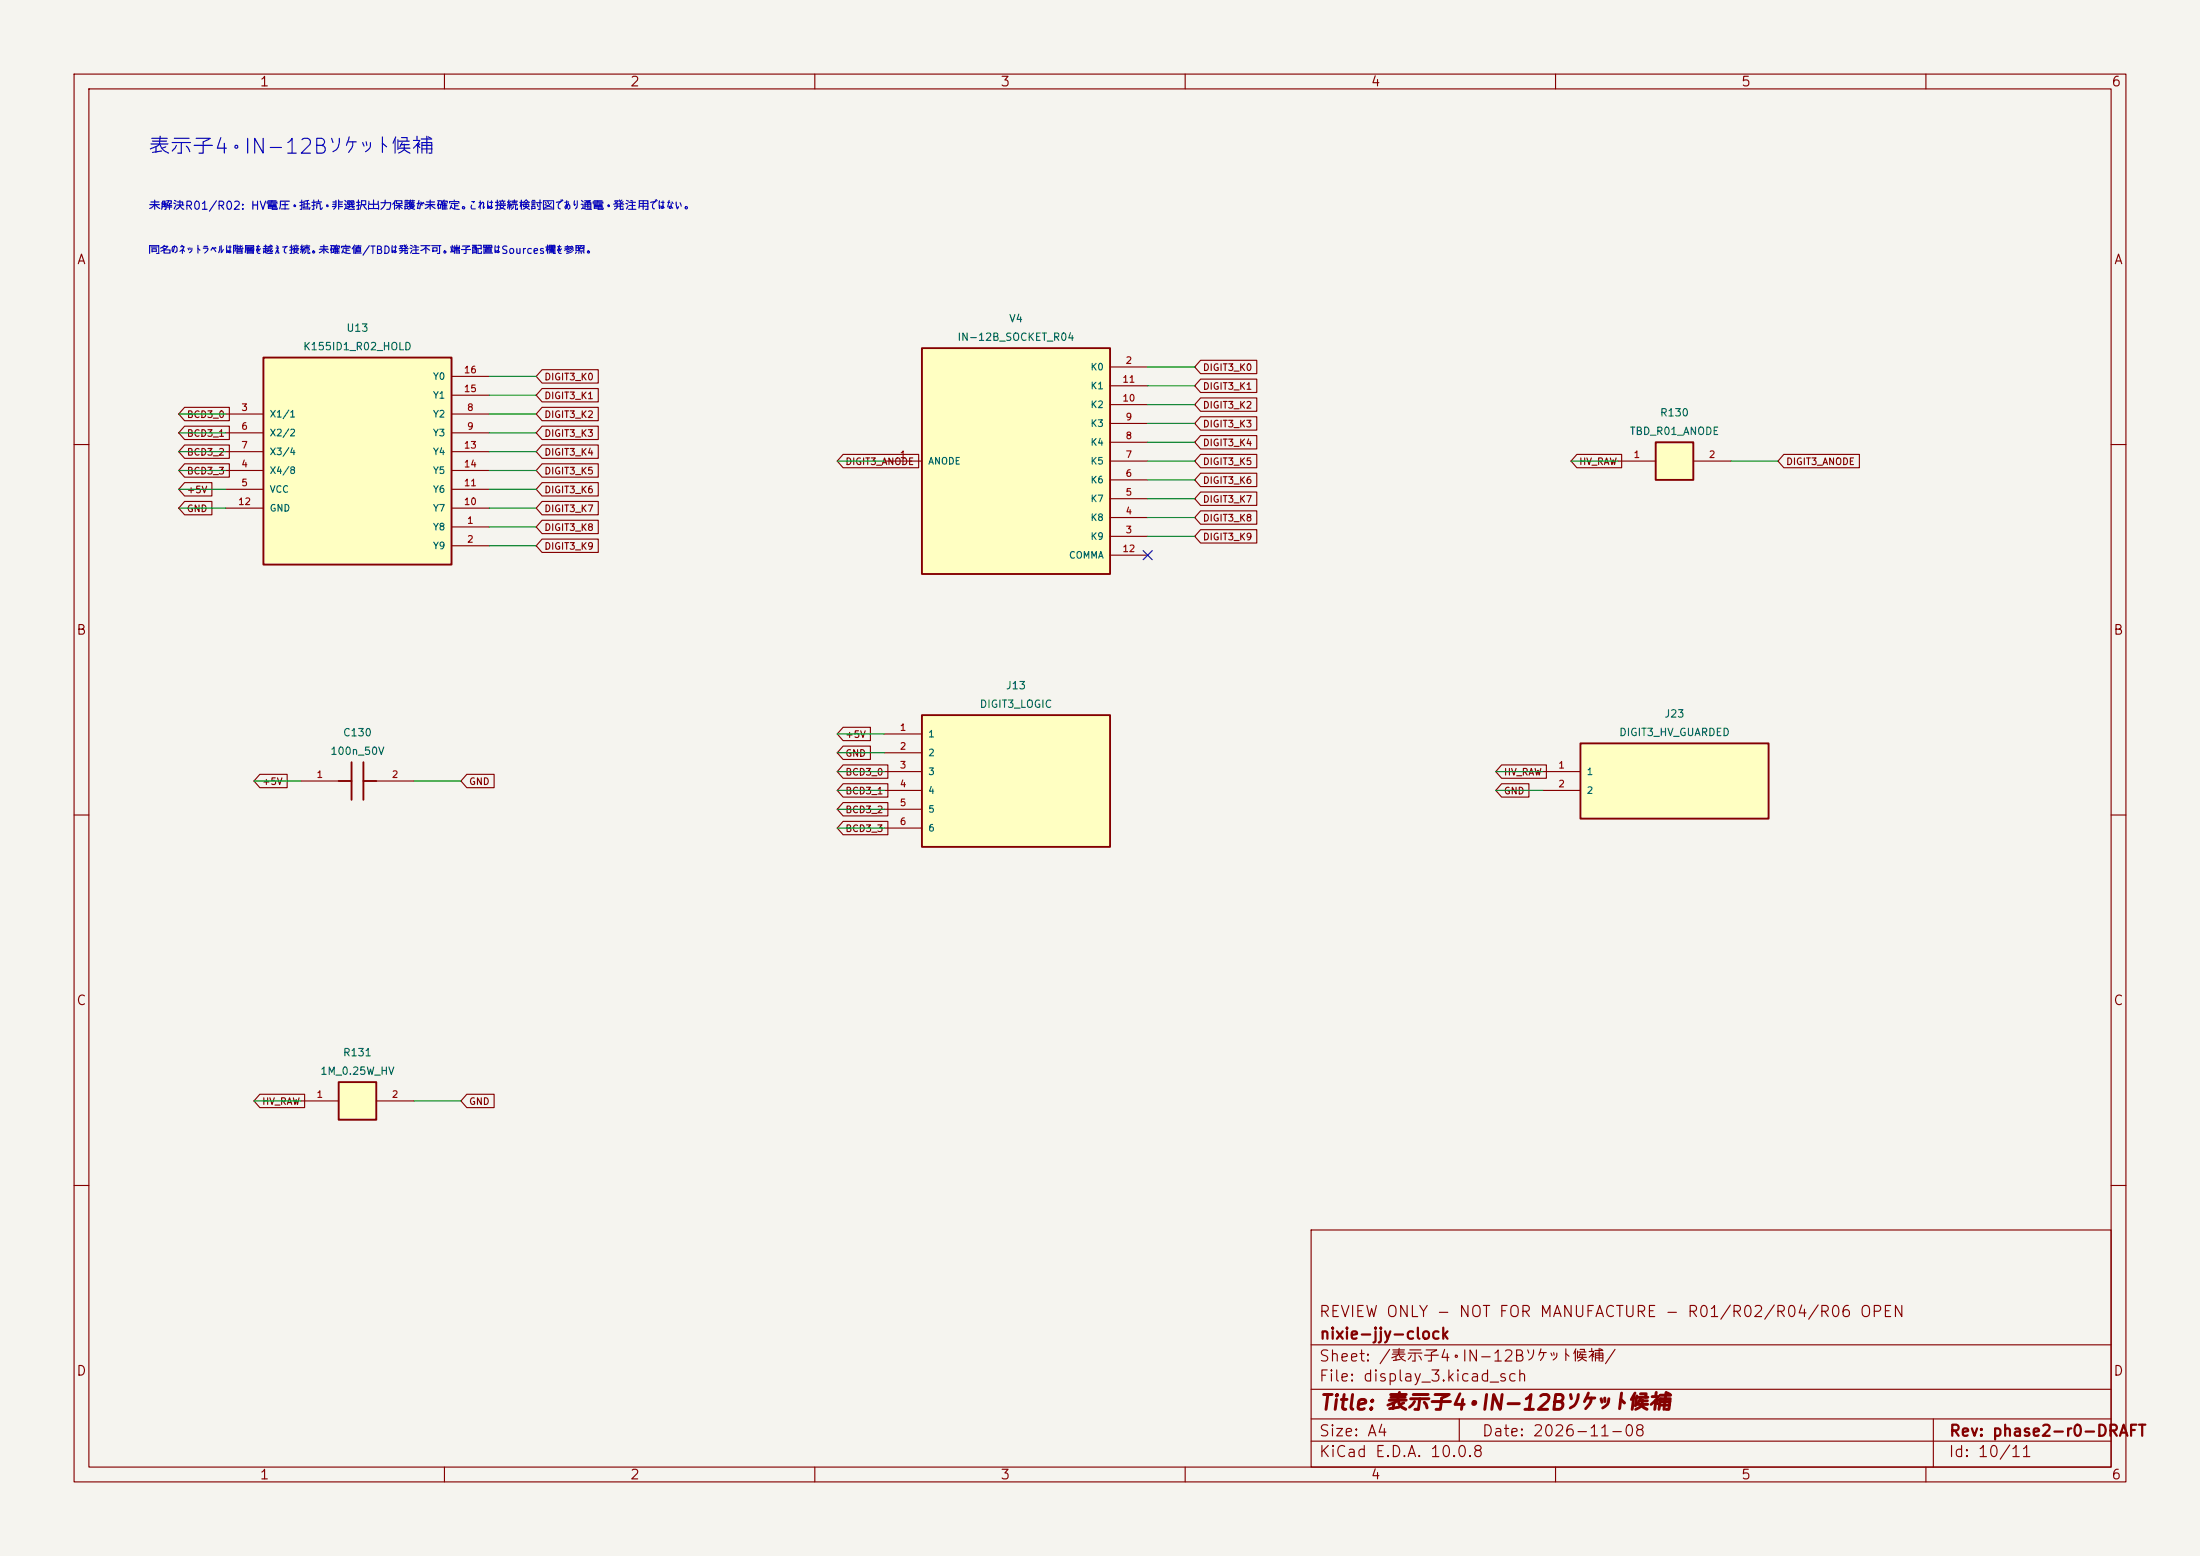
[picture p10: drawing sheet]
<svg xmlns="http://www.w3.org/2000/svg" width="297mm" height="210mm" viewBox="0 0 297 210" stroke-linecap="round" stroke-linejoin="round" font-family="sans-serif">
<path d="M0 0h297v210h-297z" fill="#f5f4ef" stroke="#f5f4ef" stroke-width=".14"/>
<g fill="none" stroke="#840000" stroke-width=".15">
<path d="M10 10h277v190h-277zM12 12h273v186h-273zM60 10v2M110 10v2M160 10v2M210 10v2M260 10v2M10 60h2M285 60h2M10 110h2M285 110h2M10 160h2"/>
<path d="M177 166h108v32h-108zM285 160h2M60 198v2M110 198v2M160 198v2M177 194.5h108M177 191.5h108M177 187.5h108M177 181.5h108M197 191.5v3M210 198v2M260 198v2"/>
<path d="M261 191.5v6.5"/>
</g>
<path d="M35.6 48.3h25.4v27.9h-25.4z" fill="#ffffc2"/>
<path d="M35.6 48.3h25.4v27.9h-25.4z" fill="none" stroke="#840000" stroke-width=".25"/>
<g fill="none" stroke="#840000" stroke-width=".15">
<path d="M30.5 55.9h5.1M30.5 58.4h5.1M61 55.9h5M61 58.4h5M61 53.3h5M61 50.8h5M30.5 63.5h5.1M30.5 66h5.1M30.5 61h5.1M30.5 68.6h5.1M61 71.1h5M61 73.7h5"/>
<path d="M61 63.5h5M61 66h5M61 61h5M61 68.6h5"/>
</g>
<path d="M223.5 59.7h5.1v5.1h-5.1z" fill="#ffffc2"/>
<path d="M223.5 59.7h5.1v5.1h-5.1z" fill="none" stroke="#840000" stroke-width=".25"/>
<path d="M218.4 62.2h5.1M228.6 62.2h5.1" fill="none" stroke="#840000" stroke-width=".15"/>
<path d="M45.7 146.1h5.1v5h-5.1z" fill="#ffffc2"/>
<path d="M45.7 146.1h5.1v5h-5.1z" fill="none" stroke="#840000" stroke-width=".25"/>
<path d="M40.6 148.6h5.1M50.8 148.6h5.1" fill="none" stroke="#840000" stroke-width=".15"/>
<path d="M213.4 100.3h25.4v10.2h-25.4z" fill="#ffffc2"/>
<path d="M45.7 105.4h1.8M47.5 102.9v5.1M49.1 105.4h1.7M49.1 102.9v5.1M213.4 100.3h25.4v10.2h-25.4z" fill="none" stroke="#840000" stroke-width=".25"/>
<path d="M40.6 105.4h5.1M50.8 105.4h5.1M208.3 104.1h5.1M208.3 106.7h5.1" fill="none" stroke="#840000" stroke-width=".15"/>
<path d="M124.5 47h25.4v30.5h-25.4z" fill="#ffffc2"/>
<path d="M124.5 47h25.4v30.5h-25.4z" fill="none" stroke="#840000" stroke-width=".25"/>
<path d="M149.9 49.5h5M149.9 59.7h5M149.9 57.2h5M149.9 54.6h5M149.9 52.1h5M119.4 62.2h5.1M149.9 62.2h5M149.9 72.4h5M149.9 69.9h5M149.9 67.3h5M149.9 64.8h5M149.9 74.9h5" fill="none" stroke="#840000" stroke-width=".15"/>
<path d="M124.5 96.5h25.4v17.8h-25.4z" fill="#ffffc2"/>
<path d="M124.5 96.5h25.4v17.8h-25.4z" fill="none" stroke="#840000" stroke-width=".25"/>
<g fill="none" stroke="#840000" stroke-width=".15">
<path d="M24.9 55h6.1v1.8h-6.1l-.8-.9zM24.9 57.5h6.1v1.8h-6.1l-.8-.9zM73.2 49.9h7.6v1.8h-7.6l-.8-.9zM73.2 52.4h7.6v1.8h-7.6l-.8-.9zM73.2 55h7.6v1.8h-7.6l-.8-.9zM73.2 57.5h7.6v1.8h-7.6l-.8-.9zM162.1 58.8h7.6v1.8h-7.6l-.8-.9zM162.1 56.2h7.6v1.9h-7.6l-.8-.9zM162.1 53.7h7.6v1.8h-7.6l-.8-.9zM162.1 51.2h7.6v1.8h-7.6l-.8-.9zM162.1 48.6h7.6v1.8h-7.6l-.8-.9zM24.9 60.1h6.1v1.8h-6.1l-.8-.9z"/>
<path d="M24.9 62.6h6.1v1.8h-6.1l-.8-.9zM24.9 67.7h3.7v1.8h-3.7l-.8-.9zM24.9 65.1h3.7v1.8h-3.7l-.8-.9zM73.2 60.1h7.6v1.8h-7.6l-.8-.9zM73.2 62.6h7.6v1.8h-7.6l-.8-.9zM73.2 65.1h7.6v1.8h-7.6l-.8-.9zM73.2 67.7h7.6v1.8h-7.6l-.8-.9zM73.2 70.2h7.6v1.8h-7.6l-.8-.9zM73.2 72.8h7.6v1.8h-7.6l-.8-.9zM113.8 61.3h10.2v1.8h-10.2l-.8-.9zM162.1 71.5h7.6v1.8h-7.6l-.8-.9zM162.1 68.9h7.6v1.9h-7.6l-.8-.9z"/>
<path d="M162.1 66.4h7.6v1.8h-7.6l-.8-.9zM162.1 63.9h7.6v1.8h-7.6l-.8-.9zM162.1 61.3h7.6v1.8h-7.6l-.8-.9zM212.9 61.3h6v1.8h-6l-.8-.9zM240.8 61.3h10.2v1.8h-10.2l-.8-.9zM113.8 98.2h3.7v1.8h-3.7l-.8-.9zM119.4 99.1h5.1M35.1 104.5h3.7v1.8h-3.7l-.8-.9zM63 104.5h3.7v1.8h-3.7l-.8-.9zM113.8 103.2h6.1v1.8h-6.1l-.8-.9zM113.8 108.3h6.1v1.8h-6.1l-.8-.9zM113.8 100.7h3.7v1.8h-3.7l-.8-.9z"/>
<path d="M113.8 110.9h6.1v1.8h-6.1l-.8-.9zM113.8 105.8h6.1v1.8h-6.1l-.8-.9zM119.4 101.6h5.1M119.4 104.1h5.1M119.4 106.7h5.1M119.4 109.2h5.1M119.4 111.8h5.1M202.7 105.8h3.7v1.8h-3.7l-.8-.9zM202.7 103.2h6.1v1.8h-6.1l-.8-.9zM35.1 147.7h6v1.8h-6l-.8-.9zM63 147.7h3.7v1.8h-3.7l-.8-.9z"/>
</g>
<g fill="none" stroke="#009600" stroke-width=".15">
<path d="M24.1 55.9h6.4M24.1 58.4h6.4M66 55.9h6.4M66 58.4h6.4M66 53.3h6.4M66 50.8h6.4M154.9 49.5h6.4M154.9 52.1h6.4M154.9 54.6h6.4M154.9 57.2h6.4M154.9 59.7h6.4M24.1 68.6h6.4"/>
<path d="M24.1 66h6.4M24.1 63.5h6.4M24.1 61h6.4M66 73.7h6.4M66 71.1h6.4M66 68.6h6.4M66 66h6.4M66 63.5h6.4M66 61h6.4M113 62.2h6.4M154.9 62.2h6.4M154.9 64.8h6.4"/>
<path d="M154.9 67.3h6.4M154.9 69.9h6.4M154.9 72.4h6.4M212.1 62.2h6.3M233.7 62.2h6.3M113 99.1h6.4M34.3 105.4h6.3M55.9 105.4h6.3M113 101.6h6.4M113 106.7h6.4M113 111.8h6.4M113 109.2h6.4"/>
<path d="M113 104.1h6.4M201.9 106.7h6.4M201.9 104.1h6.4M34.3 148.6h6.3M55.9 148.6h6.3"/>
</g>
<path d="M154.3 74.3l1.2 1.2M155.5 74.3l-1.2 1.2" fill="none" stroke="#000084" stroke-width=".15"/>
<text font-size="2" fill="#0000c2" x="19.9" y="21.3">表示子4・IN-12Bソケット候補</text>
<text font-size="2" fill="#840000" x="178" y="190.8">Title: 表示子4・IN-12Bソケット候補</text>
<g font-size="1.5" fill="#840000">
<text x="178" y="178.1">REVIEW ONLY - NOT FOR MANUFACTURE - R01/R02/R04/R06 OPEN</text>
<text x="178" y="184.1">Sheet: /表示子4・IN-12Bソケット候補/</text>
<text x="178" y="181.1">nixie-jjy-clock</text>
<text x="178" y="186.8">File: display_3.kicad_sch</text>
<text x="178" y="197">KiCad E.D.A. 10.0.8</text>
<text x="178" y="194.2">Size: A4</text>
<text x="200" y="194.2">Date: 2026-11-08</text>
<text x="263" y="197">Id: 10/11</text>
<text x="263" y="194.2">Rev: phase2-r0-DRAFT</text>
</g>
<g font-size="1.3" fill="#840000">
<text x="35" y="12">1</text>
<text x="85" y="12">2</text>
<text x="135" y="12">3</text>
<text x="185" y="12">4</text>
<text x="235" y="12">5</text>
<text x="285" y="12">6</text>
<text x="10.3" y="36">A</text>
<text x="285.3" y="36">A</text>
<text x="10.2" y="86">B</text>
<text x="285.2" y="86">B</text>
<text x="10.2" y="136">C</text>
<text x="285.2" y="136">C</text>
<text x="10.2" y="186">D</text>
<text x="285.2" y="186">D</text>
<text x="35" y="200">1</text>
<text x="85" y="200">2</text>
<text x="135" y="200">3</text>
<text x="185" y="200">4</text>
<text x="235" y="200">5</text>
<text x="285" y="200">6</text>
</g>
<text font-size="1.1" fill="#0000c2" x="20" y="28.6">未解決R01/R02: HV電圧・抵抗・非選択出力保護が未確定。これは接続検討図であり通電・発注用ではない。</text>
<text font-size="1" fill="#0000c2" x="20" y="34.5">同名のネットラベルは階層を越えて接続。未確定値/TBDは発注不可。端子配置はSources欄を参照。</text>
<g font-size="1" fill="#006464">
<text x="40.9" y="47.5">K155ID1_R02_HOLD</text>
<text x="46.7" y="45">U13</text>
<text x="129.2" y="46.2">IN-12B_SOCKET_R04</text>
<text x="136.2" y="43.7">V4</text>
<text x="219.9" y="58.9">TBD_R01_ANODE</text>
<text x="224" y="56.4">R130</text>
<text x="132.2" y="95.8">DIGIT3_LOGIC</text>
<text x="135.7" y="93.3">J13</text>
<text x="46.2" y="99.6">C130</text>
<text x="218.5" y="99.6">DIGIT3_HV_GUARDED</text>
<text x="224.6" y="97.1">J23</text>
<text x="44.5" y="102.1">100n_50V</text>
<text x="46.2" y="142.8">R131</text>
<text x="43.2" y="145.3">1M_0.25W_HV</text>
</g>
<g font-size=".9" fill="#006464">
<text x="58.4" y="51.5">Y0</text>
<text x="147.2" y="50.2">K0</text>
<text x="147.2" y="52.8">K1</text>
<text x="36.3" y="56.6">X1/1</text>
<text x="36.3" y="59.1">X2/2</text>
<text x="58.4" y="56.6">Y2</text>
<text x="58.4" y="59.1">Y3</text>
<text x="58.4" y="54">Y1</text>
<text x="147.2" y="57.8">K3</text>
<text x="147.2" y="55.3">K2</text>
<text x="36.3" y="64.2">X4/8</text>
<text x="36.3" y="61.6">X3/4</text>
<text x="58.4" y="61.6">Y4</text>
<text x="58.4" y="64.2">Y5</text>
<text x="125.2" y="62.9">ANODE</text>
<text x="147.2" y="65.5">K6</text>
<text x="147.2" y="62.9">K5</text>
<text x="147.2" y="60.4">K4</text>
<text x="36.3" y="66.7">VCC</text>
<text x="36.3" y="69.3">GND</text>
<text x="58.4" y="71.8">Y8</text>
<text x="58.4" y="69.3">Y7</text>
<text x="58.4" y="66.7">Y6</text>
<text x="147.2" y="70.5">K8</text>
<text x="147.2" y="68">K7</text>
<text x="58.4" y="74.3">Y9</text>
<text x="144.2" y="75.6">COMMA</text>
<text x="147.2" y="73.1">K9</text>
<text x="125.2" y="99.7">1</text>
<text x="125.2" y="102.3">2</text>
<text x="125.2" y="104.8">3</text>
<text x="125.2" y="107.4">4</text>
<text x="214.1" y="104.8">1</text>
<text x="214.1" y="107.4">2</text>
<text x="125.2" y="109.9">5</text>
<text x="125.2" y="112.4">6</text>
</g>
<g font-size=".9" fill="#a90000">
<text x="62.6" y="53.1">15</text>
<text x="62.6" y="50.6">16</text>
<text x="151.5" y="51.9">11</text>
<text x="151.9" y="49.3">2</text>
<text x="32.5" y="55.7">3</text>
<text x="32.5" y="58.2">6</text>
<text x="63" y="55.7">8</text>
<text x="63" y="58.2">9</text>
<text x="151.5" y="54.4">10</text>
<text x="151.9" y="59.5">8</text>
<text x="151.9" y="56.9">9</text>
<text x="32.5" y="63.3">4</text>
<text x="32.5" y="65.8">5</text>
<text x="32.5" y="60.8">7</text>
<text x="62.6" y="65.8">11</text>
<text x="62.6" y="60.8">13</text>
<text x="62.6" y="63.3">14</text>
<text x="121.4" y="62">1</text>
<text x="151.9" y="64.6">6</text>
<text x="151.9" y="62">7</text>
<text x="220.5" y="62">1</text>
<text x="230.6" y="62">2</text>
<text x="32.1" y="68.4">12</text>
<text x="62.6" y="68.4">10</text>
<text x="63" y="70.9">1</text>
<text x="151.9" y="69.6">4</text>
<text x="151.9" y="67.1">5</text>
<text x="63" y="73.5">2</text>
<text x="151.5" y="74.7">12</text>
<text x="151.9" y="72.2">3</text>
<text x="121.4" y="98.9">1</text>
<text x="121.4" y="101.4">2</text>
<text x="42.7" y="105.2">1</text>
<text x="52.8" y="105.2">2</text>
<text x="121.4" y="103.9">3</text>
<text x="121.4" y="106.5">4</text>
<text x="210.3" y="103.9">1</text>
<text x="210.3" y="106.5">2</text>
<text x="121.4" y="109">5</text>
<text x="121.4" y="111.6">6</text>
<text x="42.7" y="148.4">1</text>
<text x="52.8" y="148.4">2</text>
</g>
<g font-size=".9" fill="#840000">
<text x="73.4" y="51.5">DIGIT3_K0</text>
<text x="162.3" y="52.8">DIGIT3_K1</text>
<text x="162.3" y="50.3">DIGIT3_K0</text>
<text x="25.2" y="56.6">BCD3_0</text>
<text x="25.2" y="59.2">BCD3_1</text>
<text x="73.4" y="54.1">DIGIT3_K1</text>
<text x="73.4" y="56.6">DIGIT3_K2</text>
<text x="73.4" y="59.2">DIGIT3_K3</text>
<text x="162.3" y="57.9">DIGIT3_K3</text>
<text x="162.3" y="55.4">DIGIT3_K2</text>
<text x="25.2" y="61.7">BCD3_2</text>
<text x="25.2" y="64.2">BCD3_3</text>
<text x="73.4" y="61.7">DIGIT3_K4</text>
<text x="73.4" y="64.2">DIGIT3_K5</text>
<text x="114.1" y="63">DIGIT3_ANODE</text>
<text x="162.3" y="60.4">DIGIT3_K4</text>
<text x="162.3" y="65.5">DIGIT3_K6</text>
<text x="162.3" y="63">DIGIT3_K5</text>
<text x="213.1" y="63">HV_RAW</text>
<text x="241.1" y="63">DIGIT3_ANODE</text>
<text x="25.2" y="69.3">GND</text>
<text x="25.2" y="66.8">+5V</text>
<text x="73.4" y="66.8">DIGIT3_K6</text>
<text x="73.4" y="69.3">DIGIT3_K7</text>
<text x="73.4" y="71.9">DIGIT3_K8</text>
<text x="162.3" y="70.6">DIGIT3_K8</text>
<text x="162.3" y="68.1">DIGIT3_K7</text>
<text x="73.4" y="74.4">DIGIT3_K9</text>
<text x="162.3" y="73.1">DIGIT3_K9</text>
<text x="114.1" y="99.8">+5V</text>
<text x="35.3" y="106.2">+5V</text>
<text x="63.3" y="106.2">GND</text>
<text x="114.1" y="104.9">BCD3_0</text>
<text x="114.1" y="102.3">GND</text>
<text x="114.1" y="107.4">BCD3_1</text>
<text x="203" y="107.4">GND</text>
<text x="203" y="104.9">HV_RAW</text>
<text x="114.1" y="110">BCD3_2</text>
<text x="114.1" y="112.5">BCD3_3</text>
<text x="35.3" y="149.3">HV_RAW</text>
<text x="63.3" y="149.3">GND</text>
</g>
</svg>
